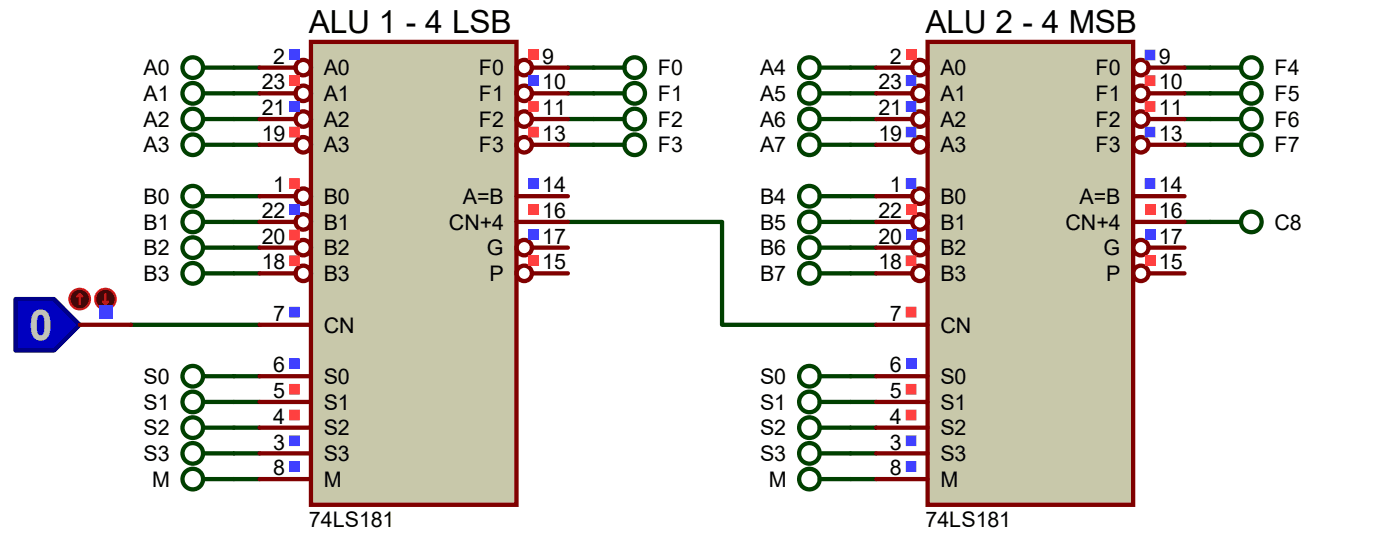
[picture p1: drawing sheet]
<svg xmlns="http://www.w3.org/2000/svg" width="138mm" height="54mm" viewBox="0 0 138 54" stroke-linecap="round" stroke-linejoin="round" font-family="sans-serif">
<g fill="none" stroke="#004000" stroke-width=".42">
<path d="M20.1 6.7h5.6M20.1 9.2h5.6M20.1 11.8h5.6M20.1 14.3h5.6M20.1 19.4h5.6M56.1 6.7h5.6M56.1 9.2h5.6M56.1 11.8h5.6M56.1 14.3h5.6M84.1 6.7h2.5M84.1 9.2h2.5M84.1 11.8h2.5"/>
<path d="M84.1 14.3h2.5M84.1 19.4h2.5M117.1 6.7h2.5M117.1 9.2h2.5M117.1 11.8h2.5M117.1 14.3h2.5M13 32.1h12.7M20.1 21.9h5.6M20.1 24.5h5.6M20.1 27h5.6M23.1 37.2h2.6M23.1 39.7h2.6"/>
<path d="M56.1 21.9h15.3v10.2h15.2M84.1 21.9h2.5M84.1 24.5h2.5M84.1 27h2.5M84.1 37.2h2.5M84.1 39.7h2.5M117.1 21.9h2.5M23.1 42.2h2.6M23.1 44.8h2.6M23.1 47.3h2.6M84.1 42.2h2.5M84.1 44.8h2.5"/>
<path d="M84.1 47.3h2.5"/>
<circle cx="19.1" cy="19.4" r="1.02"/>
<circle cx="19.1" cy="14.3" r="1.02"/>
<circle cx="19.1" cy="6.7" r="1.02"/>
<circle cx="19.1" cy="9.2" r="1.02"/>
<circle cx="19.1" cy="11.8" r="1.02"/>
<circle cx="62.7" cy="9.2" r="1.02"/>
<circle cx="62.7" cy="6.7" r="1.02"/>
<circle cx="62.7" cy="14.3" r="1.02"/>
<circle cx="62.7" cy="11.8" r="1.02"/>
<circle cx="19.1" cy="21.9" r="1.02"/>
<circle cx="19.1" cy="24.5" r="1.02"/>
<circle cx="19.1" cy="27" r="1.02"/>
</g>
<path d="M30.7 4.1h20.4v45.8h-20.4z" fill="#c8c8aa" stroke="#800000" stroke-width=".42"/>
<g fill="none" stroke="#800000" stroke-width=".42">
<path d="M25.7 6.7h3.5M25.7 9.2h3.5M25.7 11.8h3.5M25.7 14.3h3.5M25.7 19.4h3.5M51.1 19.4h5M52.6 6.7h3.5M52.6 9.2h3.5M52.6 11.8h3.5M52.6 14.3h3.5M25.7 21.9h3.5M25.7 24.5h3.5"/>
<path d="M25.7 27h3.5M25.7 32.1h5M25.7 37.2h5M25.7 39.7h5M51.1 21.9h5M52.6 24.5h3.5M52.6 27h3.5M25.7 42.2h5M25.7 44.8h5M25.7 47.3h5"/>
<circle cx="30" cy="6.7" r=".76"/>
<circle cx="30" cy="14.3" r=".76"/>
<circle cx="30" cy="9.2" r=".76"/>
<circle cx="30" cy="11.8" r=".76"/>
<circle cx="30" cy="19.4" r=".76"/>
<circle cx="51.8" cy="11.8" r=".76"/>
<circle cx="51.8" cy="6.7" r=".76"/>
<circle cx="51.8" cy="14.3" r=".76"/>
<circle cx="51.8" cy="9.2" r=".76"/>
<circle cx="30" cy="27" r=".76"/>
<circle cx="30" cy="21.9" r=".76"/>
<circle cx="30" cy="24.5" r=".76"/>
<circle cx="51.8" cy="24.5" r=".76"/>
<circle cx="51.8" cy="27" r=".76"/>
</g>
<path d="M28.6 4.9h1v1.1h-1z" fill="#4040ff"/>
<path d="M28.6 7.4h1v1.1h-1z" fill="#ff4040"/>
<path d="M28.6 10h1v1h-1z" fill="#4040ff"/>
<path d="M28.6 12.5h1v1.1h-1zM28.6 17.6h1v1.1h-1z" fill-rule="evenodd" fill="#ff4040"/>
<path d="M28.6 20.1h1v1.1h-1z" fill="#4040ff"/>
<path d="M28.6 22.7h1v1h-1zM28.6 25.2h1v1.1h-1z" fill-rule="evenodd" fill="#ff4040"/>
<path d="M28.6 30.3h1v1.1h-1zM28.6 35.4h1v1h-1z" fill-rule="evenodd" fill="#4040ff"/>
<path d="M28.6 37.9h1v1.1h-1zM28.6 40.5h1v1h-1z" fill-rule="evenodd" fill="#ff4040"/>
<path d="M28.6 43h1v1.1h-1zM28.6 45.5h1v1.1h-1z" fill-rule="evenodd" fill="#4040ff"/>
<path d="M52.2 4.9h1.1v1.1h-1.1z" fill="#ff4040"/>
<path d="M52.2 7.4h1.1v1.1h-1.1z" fill="#4040ff"/>
<path d="M52.2 10h1.1v1h-1.1zM52.2 12.5h1.1v1.1h-1.1z" fill-rule="evenodd" fill="#ff4040"/>
<path d="M52.2 17.6h1.1v1.1h-1.1z" fill="#4040ff"/>
<path d="M52.2 20.1h1.1v1.1h-1.1z" fill="#ff4040"/>
<path d="M52.2 22.7h1.1v1h-1.1z" fill="#4040ff"/>
<path d="M52.2 25.2h1.1v1.1h-1.1z" fill="#ff4040"/>
<path d="M1.5 29.5h3.8l2.6 2.6-2.6 2.5h-3.8z" fill="#0000c0" stroke="#000080" stroke-width=".42"/>
<path d="M7.9 32.1h5.1" fill="none" stroke="#800000" stroke-width=".42"/>
<circle cx="7.9" cy="29.5" r="1.02" fill="#400000" stroke="#f00" stroke-width=".21"/>
<path d="M7.9 29l-.3 .3M7.9 29l.2 .3M7.9 29v1" fill="none" stroke="#f00" stroke-width=".21"/>
<circle cx="10.4" cy="29.5" r="1.02" fill="#400000" stroke="#f00" stroke-width=".21"/>
<path d="M10.2 29.8l.2 .2M10.4 29v1M10.7 29.8l-.3 .2" fill="none" stroke="#f00" stroke-width=".21"/>
<path d="M9.8 30.2h1.3v1.3h-1.3z" fill="#4040ff"/>
<g fill="none" stroke="#004000" stroke-width=".42">
<path d="M81 6.7h3.1M81 9.2h3.1M81 11.8h3.1M81 14.3h3.1M81 19.4h3.1M119.6 6.7h3.1M119.6 9.2h3.1M119.6 11.8h3.1M119.6 14.3h3.1M20.1 37.2h3M20.1 39.7h3M81 21.9h3.1"/>
<path d="M81 24.5h3.1M81 27h3.1M20.1 42.2h3M20.1 44.8h3"/>
<circle cx="80" cy="6.7" r="1.02"/>
<circle cx="80" cy="14.3" r="1.02"/>
<circle cx="80" cy="9.2" r="1.02"/>
<circle cx="80" cy="19.4" r="1.02"/>
<circle cx="80" cy="11.8" r="1.02"/>
<circle cx="123.7" cy="14.3" r="1.02"/>
<circle cx="123.7" cy="9.2" r="1.02"/>
<circle cx="123.7" cy="6.7" r="1.02"/>
<circle cx="123.7" cy="11.8" r="1.02"/>
<circle cx="19.1" cy="37.2" r="1.02"/>
<circle cx="19.1" cy="39.7" r="1.02"/>
<circle cx="80" cy="21.9" r="1.02"/>
<circle cx="80" cy="27" r="1.02"/>
<circle cx="80" cy="24.5" r="1.02"/>
<circle cx="19.1" cy="42.2" r="1.02"/>
<circle cx="19.1" cy="44.8" r="1.02"/>
</g>
<path d="M91.7 4.1h20.3v45.8h-20.3z" fill="#c8c8aa" stroke="#800000" stroke-width=".42"/>
<g fill="none" stroke="#800000" stroke-width=".42">
<path d="M86.6 6.7h3.6M86.6 9.2h3.6M86.6 11.8h3.6M86.6 14.3h3.6M86.6 19.4h3.6M112 19.4h5.1M113.5 6.7h3.6M113.5 9.2h3.6M113.5 11.8h3.6M113.5 14.3h3.6M86.6 21.9h3.6M86.6 24.5h3.6"/>
<path d="M86.6 27h3.6M86.6 32.1h5.1M86.6 37.2h5.1M86.6 39.7h5.1M112 21.9h5.1M113.5 24.5h3.6M113.5 27h3.6M86.6 42.2h5.1M86.6 44.8h5.1M86.6 47.3h5.1"/>
<circle cx="90.9" cy="9.2" r=".76"/>
<circle cx="90.9" cy="14.3" r=".76"/>
<circle cx="90.9" cy="6.7" r=".76"/>
<circle cx="90.9" cy="11.8" r=".76"/>
<circle cx="90.9" cy="19.4" r=".76"/>
<circle cx="112.8" cy="9.2" r=".76"/>
<circle cx="112.8" cy="6.7" r=".76"/>
<circle cx="112.8" cy="11.8" r=".76"/>
<circle cx="112.8" cy="14.3" r=".76"/>
<circle cx="90.9" cy="21.9" r=".76"/>
<circle cx="90.9" cy="27" r=".76"/>
<circle cx="90.9" cy="24.5" r=".76"/>
<circle cx="112.8" cy="24.5" r=".76"/>
<circle cx="112.8" cy="27" r=".76"/>
</g>
<path d="M89.5 4.9h1.1v1.1h-1.1z" fill="#ff4040"/>
<path d="M89.5 7.4h1.1v1.1h-1.1zM89.5 10h1.1v1h-1.1zM89.5 12.5h1.1v1.1h-1.1zM89.5 17.6h1.1v1.1h-1.1z" fill-rule="evenodd" fill="#4040ff"/>
<path d="M89.5 20.1h1.1v1.1h-1.1z" fill="#ff4040"/>
<path d="M89.5 22.7h1.1v1h-1.1z" fill="#4040ff"/>
<path d="M89.5 25.2h1.1v1.1h-1.1zM89.5 30.3h1.1v1.1h-1.1z" fill-rule="evenodd" fill="#ff4040"/>
<path d="M89.5 35.4h1.1v1h-1.1z" fill="#4040ff"/>
<path d="M89.5 37.9h1.1v1.1h-1.1zM89.5 40.5h1.1v1h-1.1z" fill-rule="evenodd" fill="#ff4040"/>
<path d="M89.5 43h1.1v1.1h-1.1zM89.5 45.5h1.1v1.1h-1.1zM113.2 4.9h1v1.1h-1z" fill-rule="evenodd" fill="#4040ff"/>
<path d="M113.2 7.4h1v1.1h-1zM113.2 10h1v1h-1z" fill-rule="evenodd" fill="#ff4040"/>
<path d="M113.2 12.5h1v1.1h-1zM113.2 17.6h1v1.1h-1z" fill-rule="evenodd" fill="#4040ff"/>
<path d="M113.2 20.1h1v1.1h-1z" fill="#ff4040"/>
<path d="M113.2 22.7h1v1h-1z" fill="#4040ff"/>
<path d="M113.2 25.2h1v1.1h-1z" fill="#ff4040"/>
<g fill="none" stroke="#004000" stroke-width=".42">
<path d="M81 37.2h3.1M81 39.7h3.1M119.6 21.9h3.1M20.1 47.3h3M81 42.2h3.1M81 44.8h3.1M81 47.3h3.1"/>
<circle cx="80" cy="39.7" r="1.02"/>
<circle cx="80" cy="37.2" r="1.02"/>
<circle cx="123.7" cy="21.9" r="1.02"/>
<circle cx="19.1" cy="47.3" r="1.02"/>
<circle cx="80" cy="47.3" r="1.02"/>
<circle cx="80" cy="42.2" r="1.02"/>
<circle cx="80" cy="44.8" r="1.02"/>
</g>
<text font-size="4.2" fill="#c0c0c0" x="2.9" y="33.6">0</text>
<g font-size="3.1">
<text x="30.5" y="3.2">ALU 1 - 4 LSB</text>
<text x="91.5" y="3.2">ALU 2 - 4 MSB</text>
</g>
<g font-size="2.1">
<text x="14.2" y="7.4">A0</text>
<text x="14.2" y="10">A1</text>
<text x="25.9" y="8.8">23</text>
<text x="25.9" y="11.4">21</text>
<text x="27" y="6.3">2</text>
<text x="32" y="7.4">A0</text>
<text x="32" y="10">A1</text>
<text x="47.3" y="7.4">F0</text>
<text x="47.3" y="10">F1</text>
<text x="53.6" y="6.3">9</text>
<text x="53.6" y="8.8">10</text>
<text x="53.6" y="11.4">11</text>
<text x="65" y="10">F1</text>
<text x="65" y="7.4">F0</text>
<text x="75.1" y="7.4">A4</text>
<text x="75.1" y="10">A5</text>
<text x="86.8" y="8.8">23</text>
<text x="86.8" y="11.4">21</text>
<text x="88" y="6.3">2</text>
<text x="93" y="7.4">A0</text>
<text x="93" y="10">A1</text>
<text x="108.3" y="7.4">F0</text>
<text x="108.3" y="10">F1</text>
<text x="114.6" y="6.3">9</text>
<text x="114.6" y="8.8">10</text>
<text x="114.6" y="11.4">11</text>
<text x="126" y="10">F5</text>
<text x="126" y="7.4">F4</text>
<text x="14.2" y="12.5">A2</text>
<text x="14.2" y="15.1">A3</text>
<text x="25.9" y="13.9">19</text>
<text x="32" y="12.5">A2</text>
<text x="32" y="15.1">A3</text>
<text x="47.3" y="12.5">F2</text>
<text x="47.3" y="15.1">F3</text>
<text x="53.6" y="13.9">13</text>
<text x="65" y="15.1">F3</text>
<text x="65" y="12.5">F2</text>
<text x="75.1" y="12.5">A6</text>
<text x="75.1" y="15.1">A7</text>
<text x="86.8" y="13.9">19</text>
<text x="93" y="12.5">A2</text>
<text x="93" y="15.1">A3</text>
<text x="108.3" y="12.5">F2</text>
<text x="108.3" y="15.1">F3</text>
<text x="114.6" y="13.9">13</text>
<text x="126" y="15.1">F7</text>
<text x="126" y="12.5">F6</text>
<text x="14.2" y="20.1">B0</text>
<text x="14.2" y="22.7">B1</text>
<text x="25.9" y="21.5">22</text>
<text x="27" y="19">1</text>
<text x="32" y="20.1">B0</text>
<text x="32" y="22.7">B1</text>
<text x="44.4" y="22.7">CN+4</text>
<text x="45.8" y="20.1">A=B</text>
<text x="53.6" y="19">14</text>
<text x="53.6" y="21.5">16</text>
<text x="75.1" y="20.1">B4</text>
<text x="75.1" y="22.7">B5</text>
<text x="86.8" y="21.5">22</text>
<text x="88" y="19">1</text>
<text x="93" y="20.1">B0</text>
<text x="93" y="22.7">B1</text>
<text x="105.3" y="22.7">CN+4</text>
<text x="106.7" y="20.1">A=B</text>
<text x="114.6" y="19">14</text>
<text x="114.6" y="21.5">16</text>
<text x="126" y="22.7">C8</text>
<text x="14.2" y="25.2">B2</text>
<text x="14.2" y="27.8">B3</text>
<text x="25.9" y="24.1">20</text>
<text x="25.9" y="26.6">18</text>
<text x="32" y="25.2">B2</text>
<text x="32" y="27.8">B3</text>
<text x="48.1" y="25.2">G</text>
<text x="48.4" y="27.8">P</text>
<text x="53.6" y="24.1">17</text>
<text x="53.6" y="26.6">15</text>
<text x="75.1" y="25.2">B6</text>
<text x="75.1" y="27.8">B7</text>
<text x="86.8" y="24.1">20</text>
<text x="86.8" y="26.6">18</text>
<text x="93" y="25.2">B2</text>
<text x="93" y="27.8">B3</text>
<text x="109.1" y="25.2">G</text>
<text x="109.4" y="27.8">P</text>
<text x="114.6" y="24.1">17</text>
<text x="114.6" y="26.6">15</text>
<text x="27" y="31.7">7</text>
<text x="32" y="32.8">CN</text>
<text x="88" y="31.7">7</text>
<text x="93" y="32.8">CN</text>
<text x="14.2" y="37.9">S0</text>
<text x="14.2" y="40.5">S1</text>
<text x="27" y="36.8">6</text>
<text x="27" y="39.3">5</text>
<text x="27" y="41.9">4</text>
<text x="32" y="37.9">S0</text>
<text x="32" y="40.5">S1</text>
<text x="75.1" y="37.9">S0</text>
<text x="75.1" y="40.5">S1</text>
<text x="88" y="36.8">6</text>
<text x="88" y="39.3">5</text>
<text x="88" y="41.9">4</text>
<text x="93" y="37.9">S0</text>
<text x="93" y="40.5">S1</text>
<text x="14.2" y="43">S2</text>
<text x="14.2" y="45.5">S3</text>
<text x="27" y="44.4">3</text>
<text x="27" y="46.9">8</text>
<text x="32" y="43">S2</text>
<text x="32" y="45.5">S3</text>
<text x="75.1" y="43">S2</text>
<text x="75.1" y="45.5">S3</text>
<text x="88" y="44.4">3</text>
<text x="88" y="46.9">8</text>
<text x="93" y="43">S2</text>
<text x="93" y="45.5">S3</text>
<text x="15" y="48.1">M</text>
<text x="30.5" y="52">74LS181</text>
<text x="32" y="48.1">M</text>
<text x="76" y="48.1">M</text>
<text x="91.5" y="52">74LS181</text>
<text x="93" y="48.1">M</text>
</g>
</svg>
